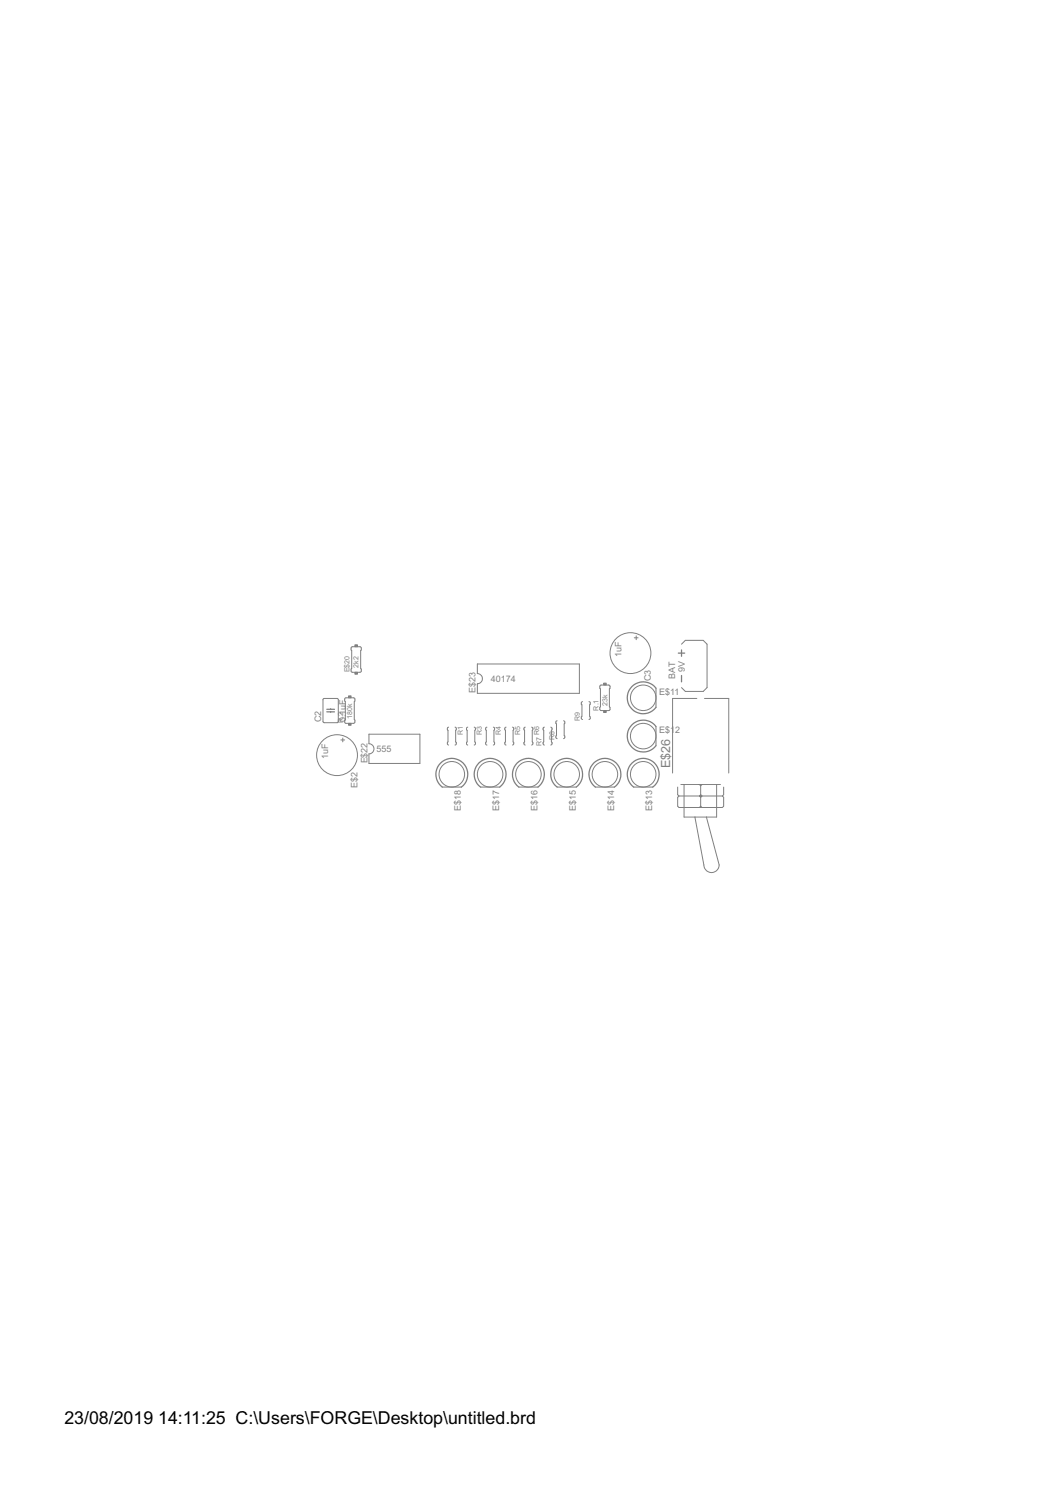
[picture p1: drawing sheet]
<svg xmlns="http://www.w3.org/2000/svg" width="210mm" height="297mm" viewBox="0 0 210 297" stroke-linecap="round" stroke-linejoin="round" font-family="sans-serif">
<g fill="#808080" stroke="#808080" stroke-width=".2">
<path d="M126.6 126.5v.8z"/>
<path d="M126.2 126.9h.8z"/>
<path d="M68.2 146.8v.8z"/>
<path d="M67.8 147.2h.8z"/>
<path d="M90.8 144.9v.3z"/>
<path d="M90.7 145.3l.1-.1z"/>
<path d="M89 144.9v.3z"/>
<path d="M89 145.2l.1 .1z"/>
<path d="M90.7 147.6l.1 .1z"/>
<path d="M90.7 145.3v2.3z"/>
<path d="M89 147.7l.1-.1z"/>
<path d="M89.1 145.3v2.3z"/>
<path d="M90.8 147.7v.3z"/>
<path d="M89 147.7v.3z"/>
<path d="M115.7 142.6v.3z"/>
<path d="M115.8 142.5l-.1 .1z"/>
<path d="M117.4 142.6v.3z"/>
<path d="M117.3 142.5l.1 .1z"/>
<path d="M115.7 140.1l.1 .1z"/>
<path d="M115.8 140.2v2.3z"/>
<path d="M117.3 140.2l.1-.1z"/>
<path d="M117.3 140.2v2.3z"/>
<path d="M115.7 139.8v.3z"/>
<path d="M117.4 139.8v.3z"/>
<path d="M110.6 146.5v.2z"/>
<path d="M110.6 146.5l.1-.2z"/>
<path d="M112.4 146.5v.2z"/>
<path d="M112.2 146.3l.2 .2z"/>
<path d="M110.6 143.9l.1 .1z"/>
<path d="M110.7 144v2.3z"/>
<path d="M112.2 144l.2-.1z"/>
<path d="M112.2 144v2.3z"/>
<path d="M110.6 143.7v.2z"/>
<path d="M112.4 143.7v.2z"/>
<path d="M106 144.9v.3z"/>
<path d="M105.9 145.3l.1-.1z"/>
<path d="M104.2 144.9v.3z"/>
<path d="M104.2 145.2l.2 .1z"/>
<path d="M105.9 147.6l.1 .1z"/>
<path d="M105.9 145.3v2.3z"/>
<path d="M104.2 147.7l.2-.1z"/>
<path d="M104.4 145.3v2.3z"/>
<path d="M106 147.7v.3z"/>
<path d="M104.2 147.7v.3z"/>
<path d="M98.4 144.9v.3z"/>
<path d="M98.3 145.3l.1-.1z"/>
<path d="M96.6 144.9v.3z"/>
<path d="M96.6 145.2l.2 .1z"/>
<path d="M98.3 147.6l.1 .1z"/>
<path d="M98.3 145.3v2.3z"/>
<path d="M96.6 147.7l.2-.1z"/>
<path d="M96.8 145.3v2.3z"/>
<path d="M98.4 147.7v.3z"/>
<path d="M96.6 147.7v.3z"/>
<path d="M102.2 144.9v.3z"/>
<path d="M102.1 145.3l.1-.1z"/>
<path d="M100.4 144.9v.3z"/>
<path d="M100.4 145.2l.2 .1z"/>
<path d="M102.1 147.6l.1 .1z"/>
<path d="M102.1 145.3v2.3z"/>
<path d="M100.4 147.7l.2-.1z"/>
<path d="M100.6 145.3v2.3z"/>
<path d="M102.2 147.7v.3z"/>
<path d="M100.4 147.7v.3z"/>
<path d="M94.6 144.9v.3z"/>
<path d="M94.5 145.3l.1-.1z"/>
<path d="M92.8 144.9v.3z"/>
<path d="M92.8 145.2l.1 .1z"/>
<path d="M94.5 147.6l.1 .1z"/>
<path d="M94.5 145.3v2.3z"/>
<path d="M92.8 147.7l.1-.1z"/>
<path d="M92.9 145.3v2.3z"/>
<path d="M94.6 147.7v.3z"/>
<path d="M92.8 147.7v.3z"/>
<path d="M108.1 147.7v.3z"/>
<path d="M108.1 147.7l.1-.1z"/>
<path d="M109.8 147.7v.3z"/>
<path d="M109.7 147.6l.1 .1z"/>
<path d="M108.1 145.2l.1 .1z"/>
<path d="M108.2 145.3v2.3z"/>
<path d="M109.7 145.3l.1-.1z"/>
<path d="M109.7 145.3v2.3z"/>
<path d="M108.1 144.9v.3z"/>
<path d="M109.8 144.9v.3z"/>
<path d="M119.6 141.4h1.5z"/>
<path d="M119.3 140.7v.4z"/>
<path d="M119.5 140.6l-.2 .1z"/>
<path d="M121.4 140.7v.4z"/>
<path d="M121.2 140.6l.2 .1z"/>
<path d="M119.3 136.9l.2 .2z"/>
<path d="M119.5 137.1v3.5z"/>
<path d="M121.2 137.1l.2-.2z"/>
<path d="M121.2 137.1v3.5z"/>
<path d="M119.3 136.5v.4z"/>
<path d="M121.4 136.5v.4z"/>
<path d="M119.6 136.3h1.5z"/>
<path d="M70.1 133.8h1.5z"/>
<path d="M69.8 133.1v.4z"/>
<path d="M70 133l-.2 .1z"/>
<path d="M71.9 133.1v.4z"/>
<path d="M71.8 133l.1 .1z"/>
<path d="M69.8 129.3l.2 .1z"/>
<path d="M70 129.4v3.6z"/>
<path d="M71.9 129.3l-.1 .1z"/>
<path d="M71.8 129.4v3.6z"/>
<path d="M69.8 128.9v.4z"/>
<path d="M71.9 128.9v.4z"/>
<path d="M70.1 128.7h1.5z"/>
<path d="M68.8 143.9h1.6z"/>
<path d="M68.6 143.3v.4z"/>
<path d="M68.7 143.2l-.1 .1z"/>
<path d="M70.6 143.3v.4z"/>
<path d="M70.5 143.2l.1 .1z"/>
<path d="M68.6 139.5l.1 .1z"/>
<path d="M68.7 139.6v3.6z"/>
<path d="M70.6 139.5l-.1 .1z"/>
<path d="M70.5 139.6v3.6z"/>
<path d="M68.6 139.1v.4z"/>
<path d="M70.6 139.1v.4z"/>
<path d="M68.8 138.8h1.6z"/>
<path d="M73.4 146.1h10.1z"/>
<path d="M73.4 151.9h10.1z"/>
<path d="M83.5 146.1v5.8z"/>
<path d="M73.4 146.1v1.9z"/>
<path d="M73.4 150v1.9z"/>
<path d="M95 132.1h20.3z"/>
<path d="M95 137.9h20.3z"/>
<path d="M115.3 132.1v5.8z"/>
<path d="M95 132.1v1.9z"/>
<path d="M95 136v1.9z"/>
<path d="M64.3 139.2v4.3z"/>
<path d="M67.3 139.2v4.3z"/>
<path d="M64.5 139h2.6z"/>
<path d="M64.5 143.8h2.6z"/>
<path d="M65.8 141v.1z"/>
<path d="M65.8 141.6v.2z"/>
<path d="M135.6 128.2l.8-.8z"/>
<path d="M136.4 127.4h3.5z"/>
<path d="M139.9 127.4l.8 .8z"/>
<path d="M140.7 128.2v8.6z"/>
<path d="M139.9 137.6l.8-.8z"/>
<path d="M136.4 137.6h3.5z"/>
<path d="M135.6 136.8l.8 .8z"/>
<path d="M142.6 156.1v6.5z"/>
<path d="M140.5 162.6h2.1z"/>
<path d="M136.1 156.1v6.5z"/>
<path d="M136.1 156.1h3z"/>
<path d="M140.5 162.6l2.6 9.5z"/>
<path d="M138.3 162.6h2.2z"/>
<path d="M138.3 162.6l1.7 9.5z"/>
<path d="M136.1 162.6h2.2z"/>
<path d="M134.8 158.1l.3 .3z"/>
<path d="M135.1 158.4l-.3 .2z"/>
<path d="M134.8 160.4l.3 .3z"/>
<path d="M134.8 158.6v1.8z"/>
<path d="M143.7 160.7l.3-.3z"/>
<path d="M139.7 160.7h4z"/>
<path d="M143.7 158.4l.3 .2z"/>
<path d="M139.7 158.4h4z"/>
<path d="M144 158.6v1.8z"/>
<path d="M143.7 158.4l.3-.3z"/>
<path d="M139.4 160.4v.3z"/>
<path d="M139.1 160.7h.3z"/>
<path d="M139.1 158.4h.3z"/>
<path d="M139.4 158.1v.3z"/>
<path d="M139.1 156.1l.3 .2z"/>
<path d="M139.1 156.1h.3z"/>
<path d="M139.4 156.1v.2z"/>
<path d="M139.4 156.1h.3z"/>
<path d="M139.4 156.3l.3-.2z"/>
<path d="M139.7 156.1h2.9z"/>
<path d="M139.1 158.4l.3-.3z"/>
<path d="M135.1 158.4h4z"/>
<path d="M139.4 156.3v1.8z"/>
<path d="M139.4 158.1l.3 .3z"/>
<path d="M139.4 158.4h.3z"/>
<path d="M139.7 158.4l-.3 .2z"/>
<path d="M139.4 158.4v.2z"/>
<path d="M139.1 158.4l.3 .2z"/>
<path d="M139.1 160.7l.3-.3z"/>
<path d="M135.1 160.7h4z"/>
<path d="M139.4 158.6v1.8z"/>
<path d="M139.4 160.4l.3 .3z"/>
<path d="M139.4 160.7h.3z"/>
<path d="M145 139v14.8z"/>
<path d="M133.8 139v14.8z"/>
<path d="M134.8 156.6v1.5z"/>
<path d="M135.5 156.1h.6z"/>
<path d="M142.6 156.1h.7z"/>
<path d="M144 156.6v1.5z"/>
<path d="M140.2 139h4.8z"/>
<path d="M133.8 139h4.8z"/>
</g>
<g fill="none" stroke="#808080" stroke-width=".2">
<path d="M64.5 139l-.2 .2M67.1 139l.2 .2M68.8 138.8l-.2 .3M69.8 133.5l.3 .3M70.1 128.7l-.3 .2M70.4 138.8l.2 .3M71.6 128.7l.3 .2M71.9 133.5l-.3 .3M95 134a1.02 1.02 0 0 1 1 1 1.02 1.02 0 0 1-1 1M115.9 139.6l-.2 .2M117.2 139.6l.2 .2M119.6 136.3l-.3 .2"/>
<path d="M121.1 136.3l.3 .2M64.3 143.5l.2 .3M67.3 143.5l-.2 .3M68.6 143.7l.2 .2M70.6 143.7l-.2 .2M73.4 148a1.01 1.01 0 0 1 1 1 1.01 1.01 0 0 1-1 1M89 148l.3 .2M89.3 144.7l-.3 .2M90.5 144.7l.3 .2M90.8 148l-.3 .2M92.8 148l.3 .2M93.1 144.7l-.3 .2"/>
<path d="M94.3 144.7l.3 .2M94.6 148l-.3 .2M96.6 148l.3 .2M96.9 144.7l-.3 .2M98.1 144.7l.3 .2M98.4 148l-.3 .2M100.4 148l.3 .2M100.7 144.7l-.3 .2M102 144.7l.2 .2M102.2 148l-.2 .2M104.2 148l.3 .2M104.5 144.7l-.3 .2"/>
<path d="M105.8 144.7l.2 .2M106 148l-.2 .2M108.1 148l.2 .2M108.3 144.7l-.2 .2M109.6 144.7l.2 .2M109.8 148l-.2 .2M110.6 146.7l.2 .3M110.8 143.4l-.2 .3M112.1 143.4l.3 .3M112.4 146.7l-.3 .3M115.7 142.9l.2 .3M117.4 142.9l-.2 .3"/>
<path d="M119.3 141.1l.3 .3M121.4 141.1l-.3 .3M140 172.1a1.52 1.52 0 0 0 1.6 1.5 1.52 1.52 0 0 0 1.5-1.5"/>
<circle cx="125.4" cy="129.9" r="4.1"/>
<circle cx="128" cy="138.8" r="2.54"/>
<circle cx="67.1" cy="150.2" r="4.1"/>
<circle cx="89.9" cy="154.1" r="2.54"/>
<circle cx="97.5" cy="154.1" r="2.54"/>
<circle cx="105.1" cy="154.1" r="2.54"/>
<circle cx="112.8" cy="154.1" r="2.54"/>
<circle cx="120.4" cy="154.1" r="2.54"/>
<circle cx="128" cy="154.1" r="2.54"/>
<circle cx="128" cy="146.5" r="2.54"/>
</g>
<g fill="#808080" stroke="#808080" stroke-width=".21">
<path d="M130.5 136.9v3.8z"/>
<path d="M130.5 144.5v3.9z"/>
<path d="M126.1 156.6h3.8z"/>
<path d="M118.4 156.6h3.9z"/>
<path d="M110.8 156.6h3.9z"/>
<path d="M103.2 156.6h3.8z"/>
<path d="M95.6 156.6h3.8z"/>
<path d="M88 156.6h3.8z"/>
</g>
<path d="M130.5 136.9a3.2 3.2 0 0 0-4.7-.4 3.2 3.2 0 0 0 0 4.7 3.2 3.2 0 0 0 4.7-.5M88 156.6a3.2 3.2 0 0 1-.5-4.7 3.2 3.2 0 0 1 4.7 0 3.2 3.2 0 0 1-.4 4.7M95.6 156.6a3.2 3.2 0 0 1-.4-4.7 3.2 3.2 0 0 1 4.7 0 3.2 3.2 0 0 1-.5 4.7M103.2 156.6a3.2 3.2 0 0 1-.4-4.7 3.2 3.2 0 0 1 4.7 0 3.2 3.2 0 0 1-.5 4.7M110.8 156.6a3.2 3.2 0 0 1-.4-4.7 3.2 3.2 0 0 1 4.7 0 3.2 3.2 0 0 1-.4 4.7M118.4 156.6a3.2 3.2 0 0 1-.4-4.7 3.2 3.2 0 0 1 4.7 0 3.2 3.2 0 0 1-.4 4.7M126.1 156.6a3.2 3.2 0 0 1-.5-4.7 3.2 3.2 0 0 1 4.7 0 3.2 3.2 0 0 1-.4 4.7M130.5 144.5a3.2 3.2 0 0 0-4.7-.4 3.2 3.2 0 0 0 0 4.7 3.2 3.2 0 0 0 4.7-.4" fill="none" stroke="#808080" stroke-width=".25"/>
<g fill="#808080" stroke="#808080" stroke-width=".2">
<path d="M120.1 135.9h.5v.4h-.5z"/>
<path d="M120.1 141.4h.5v.4h-.5z"/>
<path d="M70.6 128.3h.5v.4h-.5z"/>
<path d="M70.6 133.8h.5v.3h-.5z"/>
<path d="M69.3 138.5h.5v.3h-.5z"/>
<path d="M69.3 143.9h.5v.4h-.5z"/>
</g>
<g fill="#808080" stroke="#808080" stroke-width=".25">
<path d="M65 141.1h.8z"/>
<path d="M65.8 141.1h.7z"/>
<path d="M65 141.6h.8z"/>
<path d="M65.8 141.6h.7z"/>
<path d="M135.6 134.4v1.3z"/>
<path d="M135.6 129.3v1.3z"/>
<path d="M135 129.9h1.2z"/>
</g>
<g font-size="4">
<text x="12.8" y="283.2">23/08/2019</text>
<text x="31.5" y="283.2">14:11:25 C:\Users\FORGE\Desktop\untitled.brd</text>
</g>
<text font-size="2.8" fill="#808080" x="133.3" y="152.8" transform="rotate(-90 133.3 152.8)">E$26</text>
<g font-size="2" fill="#808080">
<text x="123.7" y="130.7" transform="rotate(-90 123.7 130.7)">1uF</text>
<text x="94.6" y="137.9" transform="rotate(-90 94.6 137.9)">E$23</text>
<text x="97.6" y="135.7">40174</text>
<text x="129.5" y="135.5" transform="rotate(-90 129.5 135.5)">C3</text>
<text x="134.3" y="135" transform="rotate(-90 134.3 135)">BAT</text>
<text x="136.2" y="133.6" transform="rotate(-90 136.2 133.6)">9V</text>
<text x="63.9" y="143.7" transform="rotate(-90 63.9 143.7)">C2</text>
<text x="68.8" y="143.7" transform="rotate(-90 68.8 143.7)">0.1uF</text>
<text x="131.2" y="138.3">E$11</text>
<text x="74.9" y="149.6">555</text>
<text x="131.2" y="145.9">E$1</text>
<text x="134.3" y="145.9">2</text>
<text x="65.3" y="151" transform="rotate(-90 65.3 151)">1uF</text>
<text x="73.1" y="151.9" transform="rotate(-90 73.1 151.9)">E$22</text>
<text x="71.1" y="156.7" transform="rotate(-90 71.1 156.7)">E$2</text>
<text x="91.7" y="161.4" transform="rotate(-90 91.7 161.4)">E$18</text>
<text x="99.3" y="161.4" transform="rotate(-90 99.3 161.4)">E$17</text>
<text x="106.9" y="161.4" transform="rotate(-90 106.9 161.4)">E$16</text>
<text x="114.5" y="161.4" transform="rotate(-90 114.5 161.4)">E$15</text>
<text x="122.2" y="161.4" transform="rotate(-90 122.2 161.4)">E$14</text>
<text x="129.8" y="161.4" transform="rotate(-90 129.8 161.4)">E$13</text>
</g>
<g font-size="1.6" fill="#808080">
<text x="69.6" y="133.8" transform="rotate(-90 69.6 133.8)">E$20</text>
<text x="71.3" y="132.8" transform="rotate(-90 71.3 132.8)">2k2</text>
<text x="68.3" y="143.9" transform="rotate(-90 68.3 143.9)">R.2</text>
<text x="70.1" y="143" transform="rotate(-90 70.1 143)">180k</text>
<text x="115.4" y="143.4" transform="rotate(-90 115.4 143.4)">R9</text>
<text x="119.1" y="141.4" transform="rotate(-90 119.1 141.4)">R.1</text>
<text x="120.8" y="140.5" transform="rotate(-90 120.8 140.5)">23k</text>
<text x="92.1" y="146.2" transform="rotate(-90 92.1 146.2)">R1</text>
<text x="95.9" y="146.2" transform="rotate(-90 95.9 146.2)">R3</text>
<text x="99.7" y="146.2" transform="rotate(-90 99.7 146.2)">R4</text>
<text x="103.5" y="146.2" transform="rotate(-90 103.5 146.2)">R5</text>
<text x="107.3" y="146.2" transform="rotate(-90 107.3 146.2)">R6</text>
<text x="107.8" y="148.4" transform="rotate(-90 107.8 148.4)">R7</text>
<text x="110.3" y="147.2" transform="rotate(-90 110.3 147.2)">R8</text>
</g>
</svg>
